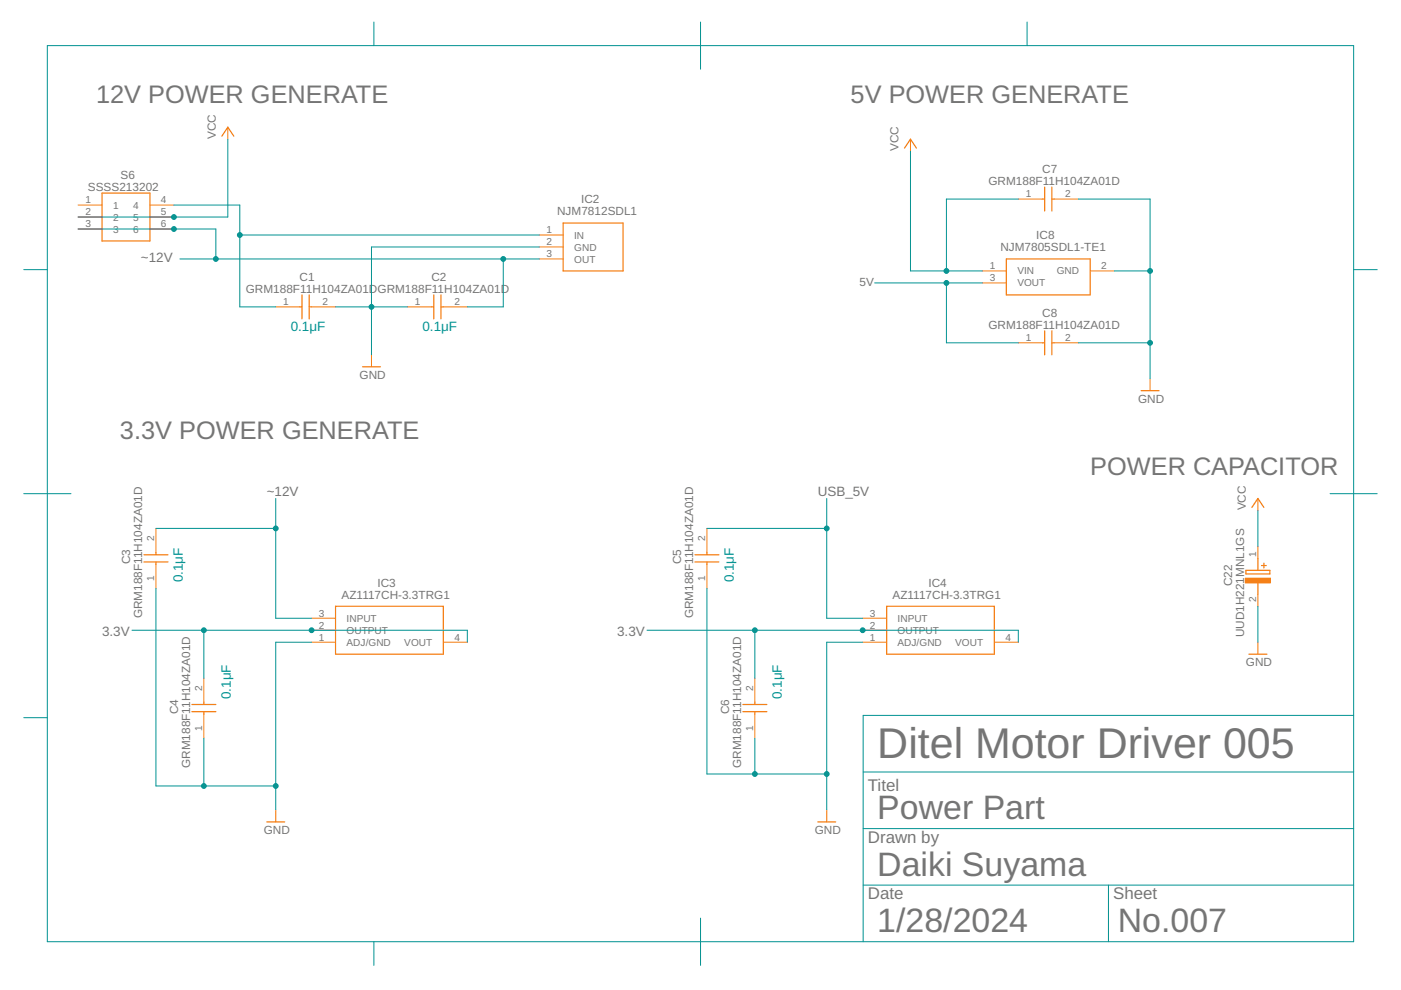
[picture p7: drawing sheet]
<svg xmlns="http://www.w3.org/2000/svg" width="297mm" height="210mm" viewBox="0 0 297 210" stroke-linecap="round" stroke-linejoin="round" font-family="sans-serif">
<g fill="none" stroke="#f57c10" stroke-width=".25">
<path d="M47 28.9l1.3-1.9 1.3 1.9M191.8 31.4l1.2-1.9 1.3 1.9M221.5 39.7v5M223 39.7v5M21.6 40.9h10.2v10.2h-10.2zM119.4 47.3h12.7v10.1h-12.7zM213.4 54.9h17.7v7.6h-17.7zM221 42.2h.5M223 42.2h.5M63.5 65.1h.5M64 62.5v5.1M65.6 62.5v5.1"/>
<path d="M65.6 65.1h.5M76.9 77.8h3.8M91.5 65.1h.5M92 62.5v5.1M93.5 65.1h.5M93.5 62.5v5.1M221 72.7h.5M221.5 70.1v5.1M223 70.1v5.1M223 72.7h.5M241.9 82.8h3.8M30.5 119.1h5.1"/>
<path d="M30.5 117.6h5.1M33.1 117.1v.5M33.1 119.1v.6M147.3 119.1h5.1M147.3 117.6h5.1M149.9 117.1v.5M149.9 119.1v.6M265.4 107.6l1.3-1.9 1.3 1.9M266.7 118.4v2.5M267.5 119.9h1M268 119.4v1M71.1 128.5h22.9v10.2h-22.9z"/>
<path d="M188 128.5h22.8v10.2h-22.8zM264.2 120.9h5v.8h-5zM264.8 138.7h3.8M266.7 123.5v2.5M40.7 150.9h5.1M40.7 149.4h5.1M43.2 148.9v.5M43.2 150.9v.5M157.5 150.9h5.1M157.5 149.4h5.1M160 148.9v.5M160 150.9v.5"/>
<path d="M56.6 174.3h3.8M173.4 174.3h3.8"/>
</g>
<g fill="none" stroke="#f57c10" stroke-width=".21">
<path d="M48.3 27v2.5M193 29.5v2.5M16.6 43.5h5M16.6 46h5M16.6 48.6h5M31.8 43.5h5.1M31.8 46h5.1M31.8 48.6h5.1M114.3 49.8h5.1M114.3 52.4h5.1M114.3 54.9h5.1M208.3 57.4h5.1"/>
<path d="M208.3 60h5.1M215.9 42.2h5.1M223.5 42.2h5.1M231.1 57.4h5.1M58.5 65.1h5M66.1 65.1h5M78.8 75.2v2.6M86.4 65.1h5.1M94 65.1h5.1M215.9 72.7h5.1M223.5 72.7h5.1M243.8 80.3v2.5"/>
<path d="M33.1 112v5.1M33.1 119.7v5M149.9 112v5.1M149.9 119.7v5M266.7 105.7v2.5M266.7 115.8v2.6M66.1 136.2h5M66.1 133.6h5M66.1 131.1h5M94 136.2h5.1M182.9 136.2h5.1M182.9 133.6h5.1"/>
<path d="M182.9 131.1h5.1M210.8 136.2h5.1M266.7 126v2.5M266.7 136.2v2.5M43.2 143.8v5.1M43.2 151.4v5.1M160 143.8v5.1M160 151.4v5.1M58.5 171.7v2.6M175.3 171.7v2.6"/>
</g>
<path d="M264 122.6h5.4v1h-5.4z" fill-rule="evenodd" fill="#f57c10" stroke="#f57c10" stroke-width=".21"/>
<g fill="none" stroke="#009292" stroke-width=".21">
<path d="M10 9.7h277v190h-277zM79.3 4.7v5M148.5 4.7v10M217.8 4.7v5M48.3 29.5v16.5h-31.7M193 32v25.4h15.3M5 57.2h5M16.6 48.6h29.2v6.3M36.9 43.5h13.9v21.6h7.7M38.1 54.9h76.2M50.8 49.8h63.5M106.7 54.9v10.2h-7.6"/>
<path d="M114.3 52.4h-35.5v22.8M185.4 60h22.9M200.7 60v12.7h15.2M215.9 42.2h-15.2v15.2M228.6 42.2h15.2v38.1M236.2 57.4h7.6M287 57.2h5M71.1 65.1h15.3M228.6 72.7h15.2M5 104.7h10M33.1 112h25.4M58.5 105.7v25.4h7.6"/>
<path d="M149.9 112h25.4M175.3 105.7v25.4h7.6M266.7 108.2v7.6M282 104.7h10M28 133.6h71.1v2.6M33.1 124.7v41.9h25.4M43.2 133.6v10.2M66.1 136.2h-7.6v35.5M137.2 133.6h78.7v2.6M149.9 124.7v39.4h25.4M160 133.6v10.2M182.9 136.2h-7.6v35.5"/>
<path d="M266.7 128.5v7.7M5 152.2h5M43.2 156.5v10.1M160 156.5v7.6M287 151.7h-104v48M183 175.7h104M183 163.7h104M79.3 199.7v5M148.5 194.7v10M183 187.7h104M235 187.7v12"/>
</g>
<g fill="#009292" stroke="#009292" stroke-width=".21">
<circle cx="36.9" cy="46" r=".51"/>
<circle cx="200.7" cy="57.4" r=".51"/>
<circle cx="78.8" cy="65.1" r=".51"/>
<circle cx="58.5" cy="166.6" r=".51"/>
<circle cx="43.2" cy="166.6" r=".51"/>
<circle cx="243.8" cy="57.4" r=".51"/>
<circle cx="243.8" cy="72.7" r=".51"/>
<circle cx="175.3" cy="164.1" r=".51"/>
<circle cx="160" cy="164.1" r=".51"/>
<circle cx="66.1" cy="133.6" r=".51"/>
<circle cx="43.2" cy="133.6" r=".51"/>
<circle cx="182.9" cy="133.6" r=".51"/>
<circle cx="160" cy="133.6" r=".51"/>
<circle cx="50.8" cy="49.8" r=".51"/>
<circle cx="106.7" cy="54.9" r=".51"/>
<circle cx="45.8" cy="54.9" r=".51"/>
<circle cx="36.9" cy="48.6" r=".51"/>
<circle cx="58.5" cy="112" r=".51"/>
<circle cx="200.7" cy="60" r=".51"/>
<circle cx="175.3" cy="112" r=".51"/>
</g>
<text font-size="9.1" fill="#757575" x="186" y="160.7">Ditel Motor Driver 005</text>
<g font-size="7.2" fill="#757575">
<text x="186" y="173.7">Power Part</text>
<text x="186" y="185.7">Daiki Suyama</text>
<text x="186" y="197.7">1/28/2024</text>
<text x="237" y="197.7">No.007</text>
</g>
<g font-size="5.4" fill="#757575">
<text x="20.4" y="21.9">12V POWER GENERATE</text>
<text x="180.4" y="21.9">5V POWER GENERATE</text>
<text x="25.4" y="93">3.3V POWER GENERATE</text>
<text x="231.1" y="100.6">POWER CAPACITOR</text>
</g>
<g font-size="3.6" fill="#757575">
<text x="184" y="167.7">Titel</text>
<text x="184" y="178.7">Drawn by</text>
<text x="184" y="190.7">Date</text>
<text x="236" y="190.7">Sheet</text>
</g>
<g font-size="2.9" fill="#757575">
<text x="29.9" y="55.5">~12V</text>
<text x="56.5" y="105.1">~12V</text>
<text x="173.4" y="105.1">USB_5V</text>
<text x="21.6" y="134.9">3.3V</text>
<text x="130.8" y="134.9">3.3V</text>
</g>
<g font-size="2.9" fill="#009292">
<text x="61.6" y="70.1">0.1μF</text>
<text x="89.6" y="70.1">0.1μF</text>
<text x="38.8" y="123.5" transform="rotate(-90 38.8 123.5)">0.1μF</text>
<text x="155.6" y="123.5" transform="rotate(-90 155.6 123.5)">0.1μF</text>
<text x="48.9" y="148.2" transform="rotate(-90 48.9 148.2)">0.1μF</text>
<text x="165.7" y="148.2" transform="rotate(-90 165.7 148.2)">0.1μF</text>
</g>
<g font-size="2.5" fill="#757575">
<text x="45.8" y="29.5" transform="rotate(-90 45.8 29.5)">VCC</text>
<text x="190.5" y="32" transform="rotate(-90 190.5 32)">VCC</text>
<text x="18.6" y="40.5">SSSS213202</text>
<text x="25.5" y="38">S6</text>
<text x="209.6" y="39.3">GRM188F11H104ZA01D</text>
<text x="221" y="36.7">C7</text>
<text x="118.1" y="45.6">NJM7812SDL1</text>
<text x="123.2" y="43.1">IC2</text>
<text x="212.1" y="53.2">NJM7805SDL1-TE1</text>
<text x="219.7" y="50.7">IC8</text>
<text x="63.5" y="59.6">C1</text>
<text x="91.5" y="59.6">C2</text>
<text x="52.1" y="62.1">GRM188F11H104ZA01DGRM188F11H104ZA01D</text>
<text x="182.3" y="60.6">5V</text>
<text x="209.6" y="69.8">GRM188F11H104ZA01D</text>
<text x="221" y="67.2">C8</text>
<text x="76.2" y="80.3">GND</text>
<text x="241.3" y="85.4">GND</text>
<text x="264.2" y="108.2" transform="rotate(-90 264.2 108.2)">VCC</text>
<text x="27.6" y="119.7" transform="rotate(-90 27.6 119.7)">C3</text>
<text x="144.4" y="119.7" transform="rotate(-90 144.4 119.7)">C5</text>
<text x="80" y="124.4">IC3</text>
<text x="196.9" y="124.4">IC4</text>
<text x="261.2" y="124.3" transform="rotate(-90 261.2 124.3)">C22</text>
<text x="30.1" y="131.1" transform="rotate(-90 30.1 131.1)">GRM188F11H104ZA01D</text>
<text x="72.4" y="126.9">AZ1117CH-3.3TRG1</text>
<text x="147" y="131.1" transform="rotate(-90 147 131.1)">GRM188F11H104ZA01D</text>
<text x="189.2" y="126.9">AZ1117CH-3.3TRG1</text>
<text x="263.8" y="135.1" transform="rotate(-90 263.8 135.1)">UUD1H221MNL1GS</text>
<text x="264.2" y="141.3">GND</text>
<text x="37.8" y="151.4" transform="rotate(-90 37.8 151.4)">C4</text>
<text x="154.6" y="151.4" transform="rotate(-90 154.6 151.4)">C6</text>
<text x="40.3" y="162.8" transform="rotate(-90 40.3 162.8)">GRM188F11H104ZA01D</text>
<text x="157.1" y="162.8" transform="rotate(-90 157.1 162.8)">GRM188F11H104ZA01D</text>
<text x="55.9" y="176.8">GND</text>
<text x="172.7" y="176.8">GND</text>
</g>
<g font-size="2.1" fill="#757575">
<text x="217.5" y="41.8">1</text>
<text x="225.9" y="41.8">2</text>
<text x="18.1" y="43.1">1</text>
<text x="18.1" y="45.7">2</text>
<text x="24" y="44.2">1</text>
<text x="24" y="46.8">2</text>
<text x="28.3" y="44.2">4</text>
<text x="28.3" y="46.8">5</text>
<text x="34.1" y="43.1">4</text>
<text x="34.1" y="45.7">5</text>
<text x="18.1" y="48.2">3</text>
<text x="24" y="49.3">3</text>
<text x="28.3" y="49.3">6</text>
<text x="34.1" y="48.2">6</text>
<text x="115.9" y="49.5">1</text>
<text x="115.9" y="52">2</text>
<text x="121.7" y="50.6">IN</text>
<text x="121.7" y="53.1">GND</text>
<text x="115.9" y="54.5">3</text>
<text x="121.7" y="55.7">OUT</text>
<text x="209.8" y="57.1">1</text>
<text x="209.8" y="59.6">3</text>
<text x="215.7" y="58.2">VIN</text>
<text x="224" y="58.2">GND</text>
<text x="233.5" y="57.1">2</text>
<text x="60" y="64.7">1</text>
<text x="68.4" y="64.7">2</text>
<text x="87.9" y="64.7">1</text>
<text x="96.3" y="64.7">2</text>
<text x="215.7" y="60.7">VOUT</text>
<text x="217.5" y="72.3">1</text>
<text x="225.9" y="72.3">2</text>
<text x="32.7" y="114.8" transform="rotate(-90 32.7 114.8)">2</text>
<text x="149.5" y="114.8" transform="rotate(-90 149.5 114.8)">2</text>
<text x="266.3" y="118" transform="rotate(-90 266.3 118)">1</text>
<text x="32.7" y="123.2" transform="rotate(-90 32.7 123.2)">1</text>
<text x="149.5" y="123.2" transform="rotate(-90 149.5 123.2)">1</text>
<text x="67.6" y="130.7">3</text>
<text x="73.5" y="131.9">INPUT</text>
<text x="184.4" y="130.7">3</text>
<text x="190.3" y="131.9">INPUT</text>
<text x="266.3" y="127.6" transform="rotate(-90 266.3 127.6)">2</text>
<text x="67.6" y="135.8">1</text>
<text x="67.6" y="133.3">2</text>
<text x="73.5" y="136.9">ADJ/GND</text>
<text x="73.5" y="134.4">OUTPUT</text>
<text x="85.7" y="136.9">VOUT</text>
<text x="96.3" y="135.8">4</text>
<text x="184.4" y="135.8">1</text>
<text x="184.4" y="133.3">2</text>
<text x="190.3" y="136.9">ADJ/GND</text>
<text x="190.3" y="134.4">OUTPUT</text>
<text x="202.5" y="136.9">VOUT</text>
<text x="213.2" y="135.8">4</text>
<text x="42.9" y="146.5" transform="rotate(-90 42.9 146.5)">2</text>
<text x="159.7" y="146.5" transform="rotate(-90 159.7 146.5)">2</text>
<text x="42.9" y="154.9" transform="rotate(-90 42.9 154.9)">1</text>
<text x="159.7" y="154.9" transform="rotate(-90 159.7 154.9)">1</text>
</g>
</svg>
